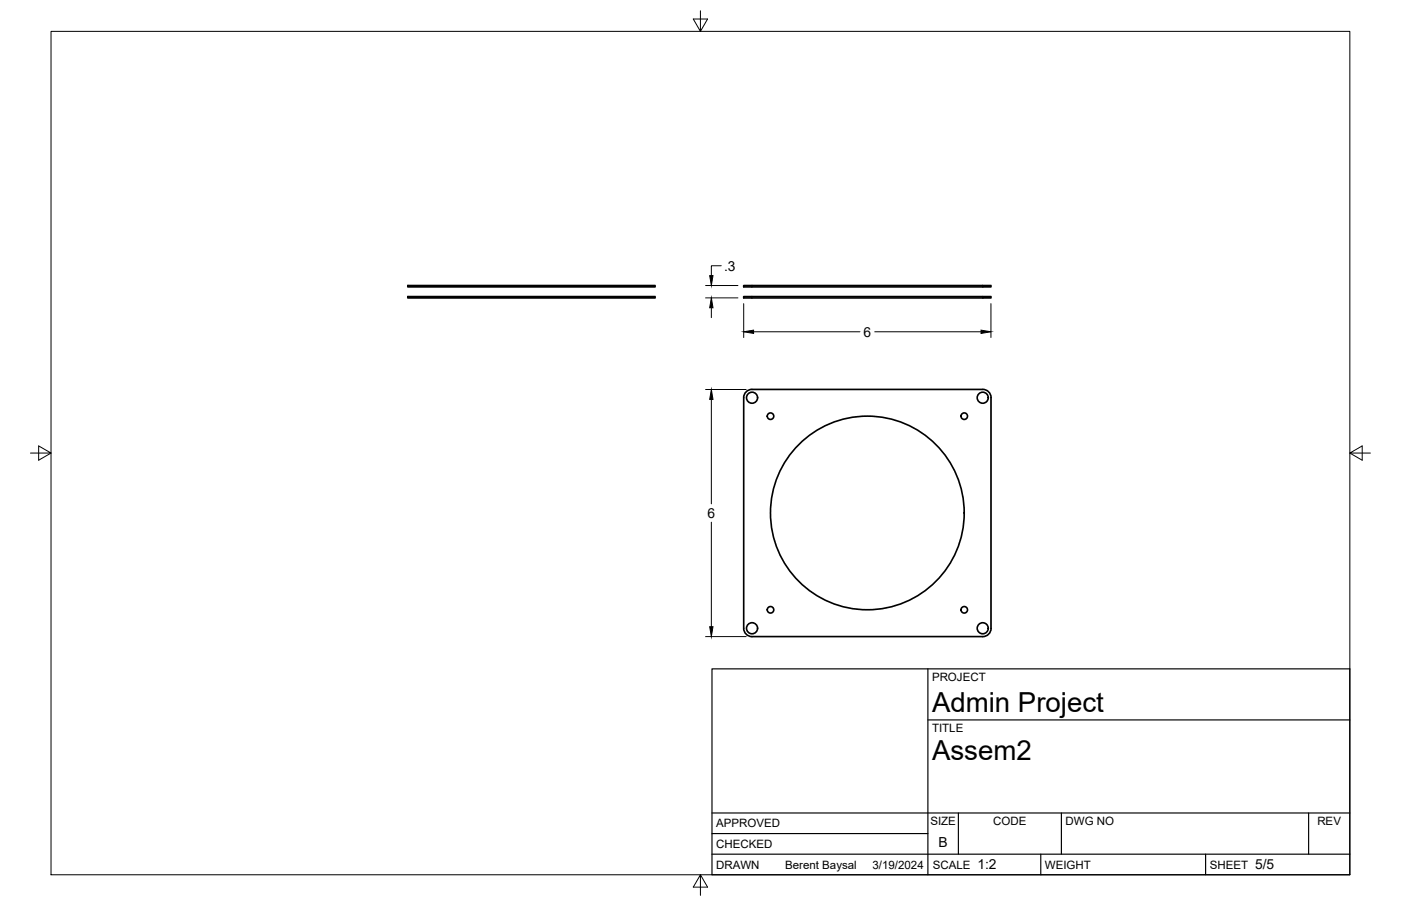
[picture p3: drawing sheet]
<svg xmlns="http://www.w3.org/2000/svg" width="432mm" height="279mm" viewBox="0 0 432 279" stroke-linecap="round" stroke-linejoin="round" font-family="sans-serif">
<!-- layer: Visible -->
<g fill="none" stroke="#000" stroke-width=".51">
<path d="M125.7 88.1h76.2v.4h-76.2zM125.7 91.5h76.2v.4h-76.2zM229.2 88.1h76.2v.4h-76.2zM229.2 91.5h76.2v.4h-76.2zM231.8 120.1h71.1M231.8 120.1a2.55 2.55 0 0 0-2.6 2.5v71.2a2.55 2.55 0 0 0 2.6 2.5h71.1a2.55 2.55 0 0 0 2.6-2.5l-.1-71.2a2.51 2.51 0 0 0-2.5-2.5"/>
<circle cx="231.8" cy="122.7" r="1.7"/>
<circle cx="237.5" cy="128.3" r="1.01"/>
<circle cx="297.2" cy="128.3" r="1.01"/>
<circle cx="302.9" cy="122.7" r="1.7"/>
<circle cx="267.3" cy="158.2" r="29.9"/>
<circle cx="231.8" cy="193.7" r="1.7"/>
<circle cx="237.5" cy="188.1" r="1.01"/>
<circle cx="297.2" cy="188.1" r="1.01"/>
<circle cx="302.9" cy="193.7" r="1.7"/>
</g>
<!-- layer: Border -->
<path d="M15.7 9.7h400.3v260.1h-400.3zM215.9 3.3v6.4l-2.2-3.8h4.4l-2.2 3.8M9.4 139.7h6.3l-3.8-2.2v4.4l3.8-2.2M416 139.7l3.8 2.2v-4.4l-3.8 2.2h6.4M215.9 269.8l2.2 3.8h-4.4l2.2-3.8v6.3" fill="none" stroke="#000" stroke-width=".31"/>
<!-- layer: Titleblock -->
<path d="M219.4 206.3h196.6v63.5h-196.6zM286 206.3v63.5M286 222h130M219.4 257.1h66.6M219.4 250.7h196.6M295.4 250.7v12.7M327.1 250.7v12.7M403.3 250.7v12.7M219.4 263.4h196.6M320.8 263.4v6.4M371.6 263.4v6.4" fill="none" stroke="#000" stroke-width=".36"/>
<!-- layer: FD_Dimensions -->
<path d="M217.5 91.9h9.9M217.5 88.1h9.9M219.2 94.9v3.1M222.3 82h-3.1v3M229.2 93.6v10.5M305.4 93.6v10.5M232.3 102.3h32.7M269.6 102.3h32.8M217.5 120.1h12.5M219.2 123.2v32.2M219.2 161v32.3M217.5 196.3h12.5" fill="none" stroke="#000" stroke-width=".31"/>
<path d="M219.2 91.9l.6 3h-1.1zM218.7 85h1.1l-.6 3.1zM229.2 102.3l3.1-.5v1zM302.4 101.8l3 .5-3 .5zM219.2 120.1l.6 3.1h-1.1zM218.7 193.3h1.1l-.6 3z" fill="#000" stroke="#000" stroke-width=".31"/>
<g font-size="8.5">
<text x="287.3" y="219.5">Admin Project</text>
<text x="287.3" y="234.5">Assem2</text>
</g>
<g font-size="4.3">
<text x="223.2" y="83.5">.3</text>
<text x="266.1" y="103.8">6</text>
<text x="218.1" y="159.7">6</text>
<text x="289.3" y="261.2">B</text>
<text x="301.2" y="268.1">1:2</text>
<text x="386.8" y="268.1">5/5</text>
</g>
<g font-size="3.5">
<text x="287.3" y="210.1">PROJECT</text>
<text x="287.3" y="225.8">TITLE</text>
<text x="220.7" y="255.2">APPROVED</text>
<text x="286.7" y="254.5">SIZE</text>
<text x="306.1" y="254.5">CODE</text>
<text x="328.4" y="254.5">DWG NO</text>
<text x="406" y="254.5">REV</text>
<text x="220.7" y="261.5">CHECKED</text>
<text x="220.7" y="267.9">DRAWN</text>
<text x="242" y="267.9">Berent Baysal</text>
<text x="268.9" y="267.9">3/19/2024</text>
<text x="287.5" y="267.9">SCALE</text>
<text x="322.1" y="267.9">WEIGHT</text>
<text x="372.9" y="267.9">SHEET</text>
</g>
</svg>
